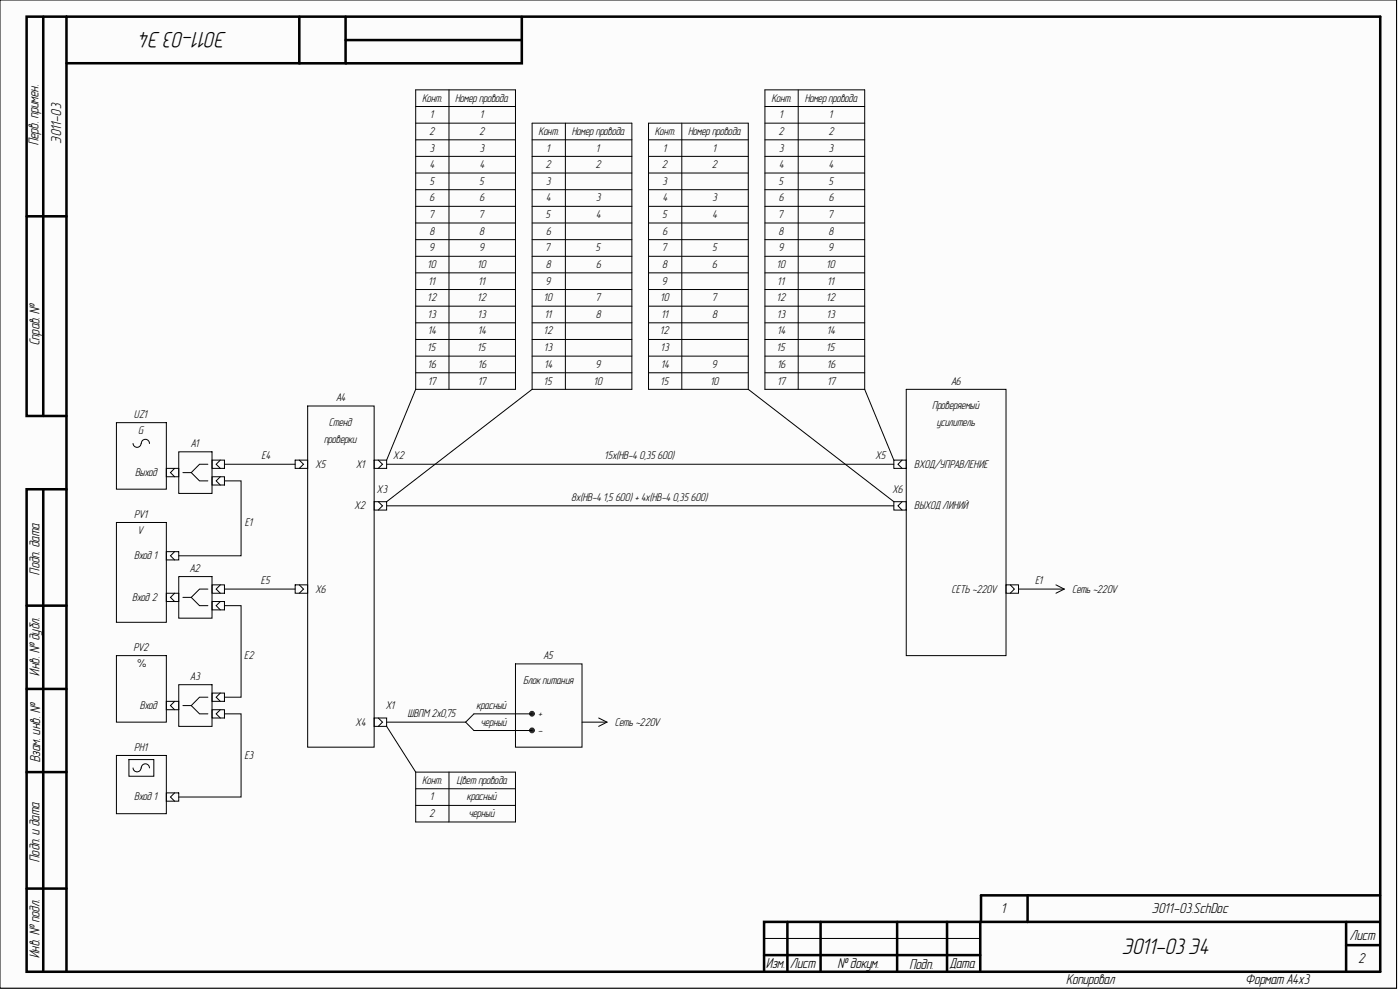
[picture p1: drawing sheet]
<svg xmlns="http://www.w3.org/2000/svg" width="420mm" height="297mm" viewBox="0 0 420 297" stroke-linecap="round" stroke-linejoin="round" font-family="sans-serif">
<path d="M0 0h418.8v296.2h-418.8z" fill="#fcfcfc" stroke="#000" stroke-width=".3"/>
<g fill="none" stroke="#000" stroke-width=".76">
<path d="M13 5v119.7M19.9 5h-11.9v119.7h11.9M19.9 5v286.3M19.9 5h394v286.3h-394M89.7 5v14h-69.8M103.6 5v14h-13.9M103.6 12h52.9M156.5 5v14h-52.9M8 64.8h11.9M13 146.7v144.6M19.9 146.7h-11.9v144.6h11.9M8 181.5h11.9"/>
<path d="M8 206.5h11.9M8 231.4h11.9M8 266.3h11.9M236.1 276.3v15M246.1 276.3v15M269 276.3v15M284 276.3v15M293.9 276.3v15M308.1 268.4v8M403.6 276.3v15M413.6 276.3h-184.5v15M413.8 268.4h-119.6v8"/>
<path d="M229.1 286.3h64.8M403.6 283.3h10"/>
</g>
<g fill="none" stroke="#000" stroke-width=".3">
<path d="M124.7 26.9h29.9v89.8h-29.9zM124.7 31.9h29.9M124.7 36.9h29.9M134.6 26.9v89.8M159.6 36.9h29.9v79.8h-29.9zM169.5 36.9v79.8M194.5 36.9h29.9v79.8h-29.9zM204.4 36.9v79.8M229.4 26.9h29.9v89.8h-29.9zM229.4 31.9h29.9M229.4 36.9h29.9M239.4 26.9v89.8"/>
<path d="M124.7 41.9h29.9M124.7 46.9h29.9M124.7 51.9h29.9M124.7 56.9h29.9M159.6 41.9h29.9M159.6 46.9h29.9M159.6 51.9h29.9M159.6 56.9h29.9M194.5 41.9h29.9M194.5 46.9h29.9M194.5 51.9h29.9M194.5 56.9h29.9"/>
<path d="M229.4 41.9h29.9M229.4 46.9h29.9M229.4 51.9h29.9M229.4 56.9h29.9M124.7 61.8h29.9M124.7 66.8h29.9M124.7 71.8h29.9M124.7 76.8h29.9M159.6 61.8h29.9M159.6 66.8h29.9M159.6 71.8h29.9M159.6 76.8h29.9"/>
<path d="M194.5 61.8h29.9M194.5 66.8h29.9M194.5 71.8h29.9M194.5 76.8h29.9M229.4 61.8h29.9M229.4 66.8h29.9M229.4 71.8h29.9M229.4 76.8h29.9M124.7 81.8h29.9M124.7 86.8h29.9M124.7 91.8h29.9M124.7 96.8h29.9"/>
<path d="M159.6 81.8h29.9M159.6 86.8h29.9M159.6 91.8h29.9M159.6 96.8h29.9M194.5 81.8h29.9M194.5 86.8h29.9M194.5 91.8h29.9M194.5 96.8h29.9M229.4 81.8h29.9M229.4 86.8h29.9M229.4 91.8h29.9M229.4 96.8h29.9"/>
<path d="M124.7 116.7l-8.8 21.2M124.7 101.8h29.9M124.7 106.7h29.9M124.7 111.7h29.9M159.6 116.7l-43.7 33.7M159.6 101.8h29.9M159.6 106.7h29.9M159.6 111.7h29.9M194.5 101.8h29.9M194.5 106.7h29.9M194.5 111.7h29.9M224.4 116.7l43.6 33.7"/>
<path d="M229.4 101.8h29.9M229.4 106.7h29.9M229.4 111.7h29.9M259.3 116.7l8.7 21.2M271.7 116.7h30v79.8h-30zM34.9 126.7h15v19.9h-15zM42.3 132.9a1.2 1.2 0 0 1-1.2 1.2 1.2 1.2 0 0 1-1.2-1.2M42.4 132.9a1.22 1.22 0 0 1 1.2-1.2 1.22 1.22 0 0 1 1.2 1.2M53.6 135.4h10v12.5h-10zM62.3 139.2h-2.5l-2.5 2.5h-2.5M63.6 137.9h3.7v2.5h-3.7zM66.1 137.9l-1.3 1.3 1.3 1.2"/>
<path d="M67.3 139.2h21.2M88.5 137.9h3.8v2.5h-3.8zM89.7 137.9l1.3 1.3-1.3 1.2M92.3 121.7h19.9v102.3h-19.9zM112.2 137.9h3.7v2.5h-3.7zM113.4 137.9l1.3 1.3-1.3 1.2M115.9 139.2h152.1M268 137.9h3.7v2.5h-3.7zM270.5 137.9l-1.2 1.3 1.2 1.2M34.9 156.6h15v29.9h-15zM49.9 140.4h3.7v2.5h-3.7zM52.4 140.4l-1.3 1.3 1.3 1.2"/>
<path d="M57.3 141.7l2.5 2.4h2.5M63.6 142.9h3.7v2.5h-3.7zM66.1 142.9l-1.3 1.2 1.3 1.3M67.3 144.1h5v22.5h-18.7M112.2 150.4h3.7v2.5h-3.7zM113.4 150.4l1.3 1.2-1.3 1.3M115.9 151.6h152.1M268 150.4h3.7v2.5h-3.7zM270.5 150.4l-1.2 1.2 1.2 1.3M49.9 165.3h3.7v2.5h-3.7zM49.9 177.8h3.7v2.5h-3.7zM52.4 165.3l-1.3 1.3 1.3 1.2"/>
<path d="M52.4 177.8l-1.3 1.3 1.3 1.2M53.6 172.8h10v12.5h-10zM57.3 179.1l2.5 2.4h2.5M62.3 176.6h-2.5l-2.5 2.5h-2.5M63.6 175.3h3.7v2.5h-3.7zM66.1 175.3l-1.3 1.3 1.3 1.2M67.3 176.6h21.2M88.5 175.3h3.8v2.5h-3.8zM89.7 175.3l1.3 1.3-1.3 1.2M301.7 175.3h3.7v2.5h-3.7zM302.9 175.3l1.3 1.3-1.3 1.2M305.4 176.6h13.7"/>
<path d="M316.6 175.3l2.5 1.3M319.1 176.6l-2.5 1.2M34.9 196.5h15v20h-15zM63.6 180.3h3.7v2.5h-3.7zM66.1 180.3l-1.3 1.2 1.3 1.3M67.3 181.5h5v27.5h-5M154.6 199h19.9v25h-19.9zM49.9 210.2h3.7v2.5h-3.7zM52.4 210.2l-1.3 1.3 1.3 1.2M53.6 205.2h10v12.5h-10zM57.3 211.5l2.5 2.5h2.5M62.3 209h-2.5l-2.5 2.5h-2.5"/>
<path d="M63.6 207.7h3.7v2.5h-3.7zM63.6 212.7h3.7v2.5h-3.7zM66.1 207.7l-1.3 1.3 1.3 1.2M66.1 212.7l-1.3 1.3 1.3 1.2M67.3 214h5v24.9h-18.7M112.2 215.2h3.7v2.5h-3.7zM113.4 215.2l1.3 1.3-1.3 1.2M115.9 216.5h23.7M115.9 217.7l8.8 13.7M139.6 216.5l2.5 2.5h17.5M159.6 214h-17.5l-2.5 2.5M174.5 216.5h7.5"/>
<path d="M179.5 215.2l2.5 1.3M182 216.5l-2.5 1.2M34.9 226.4h15v17.5h-15zM38.7 227.7h7.4v5h-7.4zM42.3 230.2a1.2 1.2 0 0 1-1.2 1.2 1.2 1.2 0 0 1-1.2-1.2M44.8 230.2a1.22 1.22 0 0 0-1.2-1.3 1.22 1.22 0 0 0-1.2 1.3M49.9 237.7h3.7v2.4h-3.7zM52.4 237.7l-1.3 1.2 1.3 1.2M124.7 231.4h29.9v15h-29.9zM124.7 236.4h29.9M134.6 231.4v15M124.7 241.4h29.9"/>
<path d="M8 291.3h5M229.1 281.3h64.8"/>
</g>
<g fill="#262626" stroke="#262626" stroke-width=".3">
<circle cx="159.5" cy="213.9" r=".72"/>
<circle cx="159.5" cy="218.9" r=".72"/>
</g>
<g font-size="6.8">
<text x="67.6" y="9.5" transform="rotate(-180 67.6 9.5)">Э011-03 Э4</text>
<text x="336.8" y="285.9">Э011-03 Э4</text>
</g>
<g font-size="4.3">
<text x="11.6" y="43.6" transform="rotate(-90 11.6 43.6)">Перв. примен.</text>
<text x="18.3" y="42.8" transform="rotate(-90 18.3 42.8)">Э011-03</text>
<text x="11.8" y="103.5" transform="rotate(-90 11.8 103.5)">Справ. №</text>
<text x="11.8" y="172.2" transform="rotate(-90 11.8 172.2)">Подп. дата</text>
<text x="11.8" y="202.5" transform="rotate(-90 11.8 202.5)">Инв. №дубл.</text>
<text x="12.1" y="228.4" transform="rotate(-90 12.1 228.4)">Взам. инв. №</text>
<text x="11.8" y="258.3" transform="rotate(-90 11.8 258.3)">Подп. и дата</text>
<text x="300.4" y="273.7">1</text>
<text x="345.6" y="273.7">Э011-03.SchDoc</text>
<text x="404.9" y="281.7">Лист</text>
<text x="11.8" y="287.1" transform="rotate(-90 11.8 287.1)">Инв. №подл.</text>
<text x="229.7" y="290.3">Изм.</text>
<text x="237" y="290.3">Лист</text>
<text x="251.2" y="290.3">№докум.</text>
<text x="272.8" y="290.5">Подп.</text>
<text x="284.9" y="290.3">Дата</text>
<text x="407.4" y="288.7">2</text>
<text x="319.8" y="295.1">Копировал</text>
<text x="373.5" y="295.1">Формат А4x3</text>
</g>
<g font-size="3.4">
<text x="126.6" y="30.5">Конт.</text>
<text x="129.1" y="35.5">1</text>
<text x="136.6" y="30.5">Номерпровода</text>
<text x="144" y="35.5">1</text>
<text x="231.4" y="30.5">Конт.</text>
<text x="233.8" y="35.5">1</text>
<text x="241.4" y="30.5">Номерпровода</text>
<text x="248.7" y="35.5">1</text>
<text x="128.8" y="40.5">2</text>
<text x="143.8" y="40.5">2</text>
<text x="161.6" y="40.5">Конт.</text>
<text x="171.6" y="40.5">Номерпровода</text>
<text x="196.5" y="40.5">Конт.</text>
<text x="206.4" y="40.5">Номерпровода</text>
<text x="233.5" y="40.5">2</text>
<text x="248.5" y="40.5">2</text>
<text x="128.9" y="45.4">3</text>
<text x="143.9" y="45.4">3</text>
<text x="164" y="45.4">1</text>
<text x="178.9" y="45.4">1</text>
<text x="198.9" y="45.4">1</text>
<text x="213.9" y="45.4">1</text>
<text x="233.6" y="45.4">3</text>
<text x="248.6" y="45.4">3</text>
<text x="129" y="50.4">4</text>
<text x="144" y="50.4">4</text>
<text x="163.7" y="50.4">2</text>
<text x="178.7" y="50.4">2</text>
<text x="198.6" y="50.4">2</text>
<text x="213.5" y="50.4">2</text>
<text x="233.7" y="50.4">4</text>
<text x="248.7" y="50.4">4</text>
<text x="128.8" y="55.4">5</text>
<text x="143.8" y="55.4">5</text>
<text x="163.8" y="55.4">3</text>
<text x="198.7" y="55.4">3</text>
<text x="233.5" y="55.4">5</text>
<text x="248.5" y="55.4">5</text>
<text x="128.8" y="65.4">7</text>
<text x="128.9" y="60.4">6</text>
<text x="143.8" y="65.4">7</text>
<text x="143.9" y="60.4">6</text>
<text x="163.7" y="65.4">5</text>
<text x="163.9" y="60.4">4</text>
<text x="178.7" y="60.4">3</text>
<text x="178.8" y="65.4">4</text>
<text x="198.7" y="65.4">5</text>
<text x="198.8" y="60.4">4</text>
<text x="213.7" y="60.4">3</text>
<text x="213.8" y="65.4">4</text>
<text x="233.5" y="65.4">7</text>
<text x="233.6" y="60.4">6</text>
<text x="248.5" y="65.4">7</text>
<text x="248.7" y="60.4">6</text>
<text x="128.8" y="70.4">8</text>
<text x="143.8" y="70.4">8</text>
<text x="163.9" y="70.4">6</text>
<text x="198.8" y="70.4">6</text>
<text x="233.5" y="70.4">8</text>
<text x="248.6" y="70.4">8</text>
<text x="128.8" y="75.3">9</text>
<text x="143.9" y="75.3">9</text>
<text x="163.7" y="75.3">7</text>
<text x="178.7" y="75.3">5</text>
<text x="198.7" y="75.3">7</text>
<text x="213.6" y="75.3">5</text>
<text x="233.6" y="75.3">9</text>
<text x="248.6" y="75.3">9</text>
<text x="128.3" y="80.3">10</text>
<text x="143.3" y="80.3">10</text>
<text x="163.8" y="80.3">8</text>
<text x="178.8" y="80.3">6</text>
<text x="198.7" y="80.3">8</text>
<text x="213.7" y="80.3">6</text>
<text x="233" y="80.3">10</text>
<text x="248" y="80.3">10</text>
<text x="128.6" y="85.3">11</text>
<text x="143.5" y="85.3">11</text>
<text x="163.8" y="85.3">9</text>
<text x="198.7" y="85.3">9</text>
<text x="233.3" y="85.3">11</text>
<text x="248.2" y="85.3">11</text>
<text x="128.3" y="90.3">12</text>
<text x="128.4" y="95.3">13</text>
<text x="143.3" y="90.3">12</text>
<text x="143.4" y="95.3">13</text>
<text x="163.2" y="90.3">10</text>
<text x="163.5" y="95.3">11</text>
<text x="178.7" y="90.3">7</text>
<text x="178.7" y="95.3">8</text>
<text x="198.2" y="90.3">10</text>
<text x="198.4" y="95.3">11</text>
<text x="213.6" y="90.3">7</text>
<text x="213.6" y="95.3">8</text>
<text x="233" y="90.3">12</text>
<text x="233.1" y="95.3">13</text>
<text x="248" y="90.3">12</text>
<text x="248.1" y="95.3">13</text>
<text x="128.5" y="100.2">14</text>
<text x="143.5" y="100.2">14</text>
<text x="163.2" y="100.2">12</text>
<text x="198.1" y="100.2">12</text>
<text x="233.2" y="100.2">14</text>
<text x="248.1" y="100.2">14</text>
<text x="128.3" y="105.3">15</text>
<text x="143.3" y="105.3">15</text>
<text x="163.3" y="105.3">13</text>
<text x="198.2" y="105.3">13</text>
<text x="233" y="105.3">15</text>
<text x="248" y="105.3">15</text>
<text x="128.4" y="110.3">16</text>
<text x="143.5" y="110.3">16</text>
<text x="163.4" y="110.3">14</text>
<text x="178.7" y="110.3">9</text>
<text x="198.3" y="110.3">14</text>
<text x="213.6" y="110.3">9</text>
<text x="233.2" y="110.3">16</text>
<text x="248.1" y="110.3">16</text>
<text x="128.5" y="115.3">17</text>
<text x="143.5" y="115.3">17</text>
<text x="163.2" y="115.3">15</text>
<text x="178.2" y="115.3">10</text>
<text x="198.2" y="115.3">15</text>
<text x="213.1" y="115.3">10</text>
<text x="233.2" y="115.3">17</text>
<text x="248.2" y="115.3">17</text>
<text x="285.3" y="115.3">A6</text>
<text x="40.3" y="125.2">UZ1</text>
<text x="100.9" y="120.3">A4</text>
<text x="279.6" y="122.7">Проверяемый</text>
<text x="41.5" y="130.2">G</text>
<text x="98.7" y="127.7">Стенд</text>
<text x="281" y="127.7">усилитель</text>
<text x="57.3" y="133.9">A1</text>
<text x="78.5" y="137.7">E4</text>
<text x="97.3" y="132.7">проверки</text>
<text x="118" y="137.7">X2</text>
<text x="181.4" y="137.7">15х(НВ-4 0,35 600)</text>
<text x="262.7" y="137.7">X5</text>
<text x="40.6" y="142.6">Выход</text>
<text x="94.7" y="140.2">X5</text>
<text x="106.9" y="140.2">X1</text>
<text x="274.2" y="140.2">ВХОД/УПРАВЛЕНИЕ</text>
<text x="113.1" y="147.7">X3</text>
<text x="267.7" y="147.7">X6</text>
<text x="40.4" y="155.1">PV1</text>
<text x="106.4" y="152.7">X2</text>
<text x="171.4" y="150.2">8х(НВ-4 1,5 600) + 4х(НВ-4 0,35 600)</text>
<text x="274.2" y="152.7">ВЫХОДЛИНИЙ</text>
<text x="41.5" y="160.1">V</text>
<text x="73.5" y="157.7">E1</text>
<text x="40.4" y="167.6">Вход1</text>
<text x="57" y="171.4">A2</text>
<text x="78.4" y="175.1">E5</text>
<text x="94.7" y="177.6">X6</text>
<text x="285.4" y="177.6">СЕТЬ ~220V</text>
<text x="310.5" y="175.1">E1</text>
<text x="321.6" y="177.6">Сеть ~220V</text>
<text x="39.8" y="180.1">Вход2</text>
<text x="40.1" y="195.1">PV2</text>
<text x="73.3" y="197.5">E2</text>
<text x="163" y="197.5">A5</text>
<text x="41" y="200.1">%</text>
<text x="57.2" y="203.8">A3</text>
<text x="157" y="205.1">Блокпитания</text>
<text x="42" y="212.5">Вход</text>
<text x="115.8" y="212.5">X1</text>
<text x="122.3" y="215">ШВПМ2х0,75</text>
<text x="143" y="212.5">красный</text>
<text x="161.5" y="215">+</text>
<text x="106.7" y="217.5">X4</text>
<text x="144.3" y="217.5">черный</text>
<text x="161.4" y="220">-</text>
<text x="184.5" y="217.5">Сеть ~220V</text>
<text x="40.4" y="225">PH1</text>
<text x="73.4" y="227.4">E3</text>
<text x="40.4" y="239.9">Вход1</text>
<text x="126.6" y="235">Конт.</text>
<text x="129.1" y="239.9">1</text>
<text x="136.9" y="235">Цвет провода</text>
<text x="140.1" y="239.9">красный</text>
<text x="128.8" y="244.9">2</text>
<text x="140.7" y="244.9">черный</text>
</g>
</svg>
